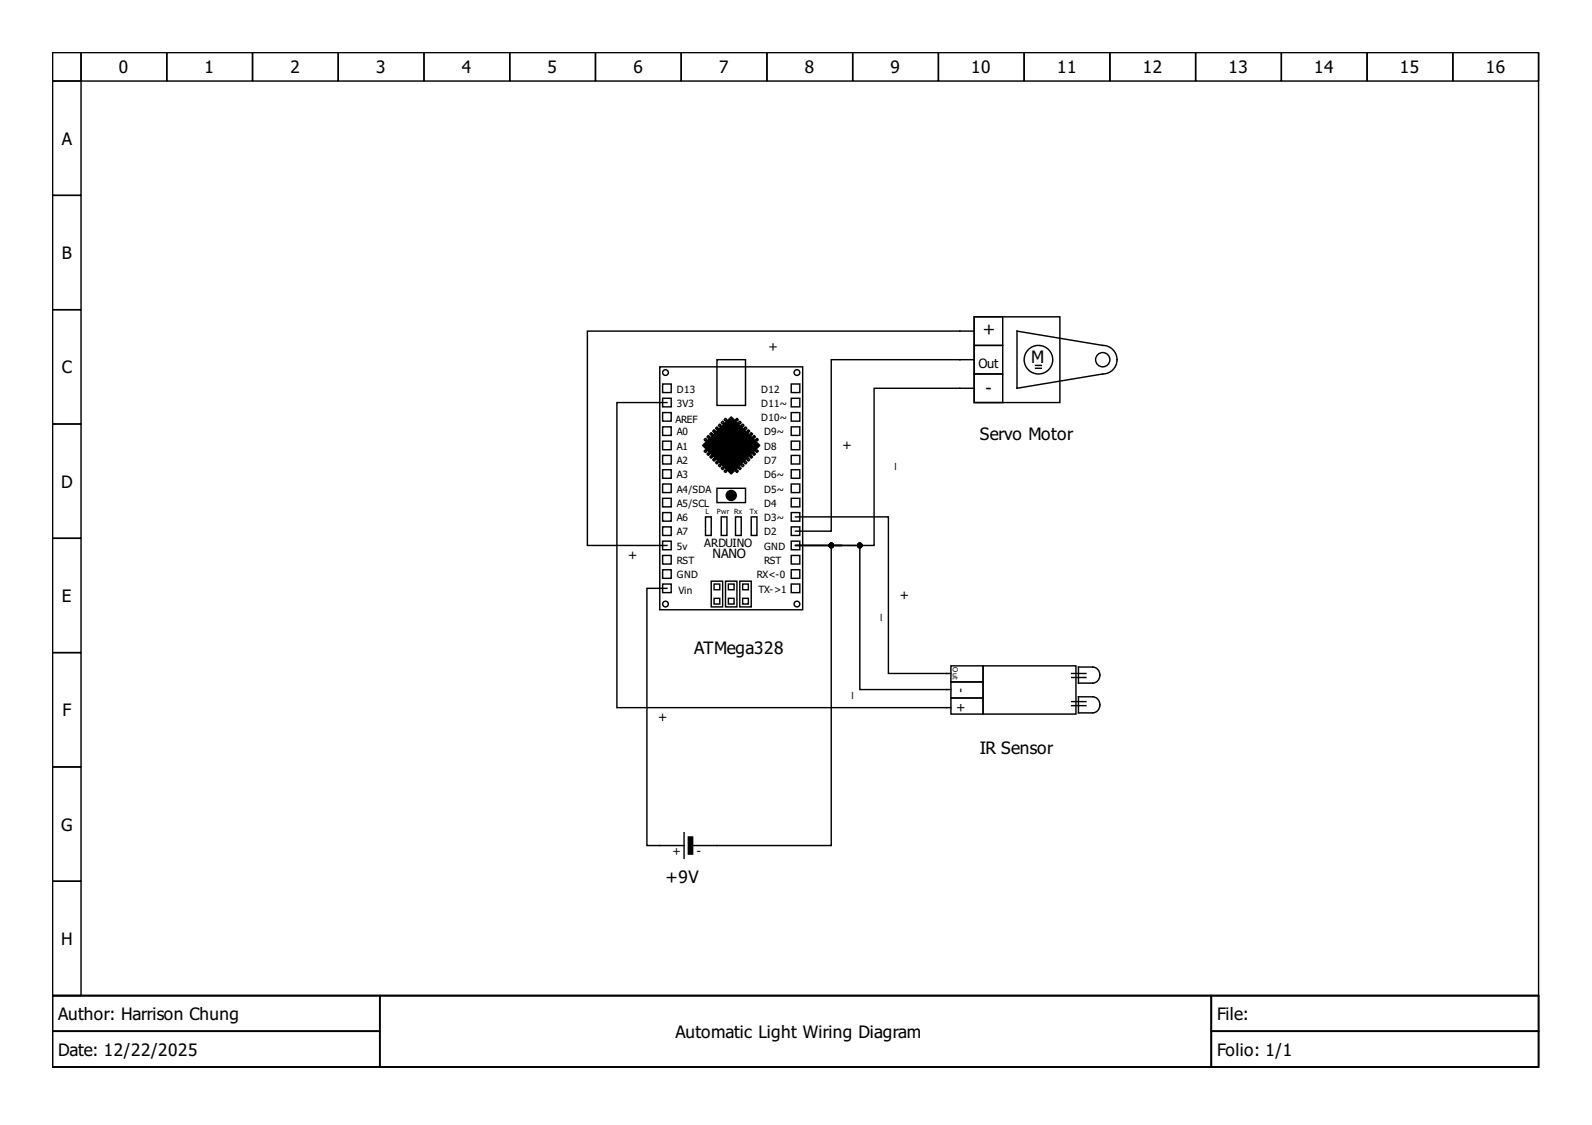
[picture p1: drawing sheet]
<svg xmlns="http://www.w3.org/2000/svg" width="297mm" height="210mm" viewBox="0 0 297 210" stroke-linecap="round" stroke-linejoin="round" font-family="sans-serif">
<g fill="none" stroke="#000" stroke-width=".27">
<path d="M9.8 9.8h277.3v176h-277.3zM9.8 9.8h5.3v5.3h-5.3zM9.8 15.1h5.3v21.4h-5.3zM15.1 9.8h16v5.3h-16zM31.1 9.8h16v5.3h-16zM47.1 9.8h16v5.3h-16zM63.1 9.8h16v5.3h-16zM79.1 9.8h16v5.3h-16zM95.1 9.8h16v5.3h-16zM111.1 9.8h16v5.3h-16zM127.1 9.8h16v5.3h-16zM143.1 9.8h16v5.3h-16z"/>
<path d="M159.1 9.8h16v5.3h-16zM175.1 9.8h16v5.3h-16zM191.1 9.8h16v5.3h-16zM207.1 9.8h16v5.3h-16zM223.1 9.8h16v5.3h-16zM239.1 9.8h16v5.3h-16zM255.1 9.8h16v5.3h-16zM271.1 9.8h16v5.3h-16zM9.8 36.5h5.3v21.3h-5.3zM9.8 57.8h5.3v21.3h-5.3zM181.8 59.1h16v16h-16zM181.8 59.1h5.3v5.3h-5.3z"/>
<path d="M9.8 79.1h5.3v21.3h-5.3zM123.1 68.4h26.7v45.4h-26.7zM123.6 74.3h1.6v1.6h-1.6zM123.6 77h1.6v1.6h-1.6zM123.6 71.6h1.6v1.6h-1.6zM123.6 79.6h1.6v1.6h-1.6zM124.4 75.1h-9.3v56.9h62.3M133.5 79.9l.3-.3 .2 .3-.2 .3zM133.8 67.1h5.3v8.5h-5.3zM134 79.4l.3-.3 .3 .3-.3 .2zM134.6 78.8l.2-.2 .3 .2-.3 .3zM135.1 78.3l.3-.3 .2 .3-.2 .3z"/>
<path d="M137.2 78.3l.3-.3 .3 .3-.3 .3zM138 78.6l.3 .2-.3 .3-.2-.3zM138.3 79.4l.3-.3 .2 .3-.2 .2zM139.1 79.6l.3 .3-.3 .3-.3-.3zM147.6 74.3h1.6v1.6h-1.6zM147.6 77h1.6v1.6h-1.6zM147.6 71.6h1.6v1.6h-1.6zM147.6 79.6h1.6v1.6h-1.6zM181.8 64.4h5.3v5.4h-5.3zM181.8 69.8h5.3v5.3h-5.3zM181.8 72.4h-18.7v29.4h-14.7M181.8 61.8h-72.2v40h14.8"/>
<path d="M181.8 67.1h-26.7v32h-6.7M189.8 61.8l16 2.6a2.67 2.67 0 0 1 2.6 2.7 2.67 2.67 0 0 1-2.6 2.7l-16 2.6zM193.2 68.2h1.1M193.2 68.7h1.1M123.6 98.3h1.6v1.6h-1.6zM123.6 82.3h1.6v1.6h-1.6zM123.6 95.6h1.6v1.6h-1.6zM123.6 85h1.6v1.6h-1.6zM123.6 90.3h1.6v1.6h-1.6zM123.6 93h1.6v1.6h-1.6zM123.6 87.6h1.6v1.6h-1.6zM131.4 84.2l.2-.3 .3 .3-.3 .2z"/>
<path d="M131.4 82l.2-.2 .3 .2-.3 .3zM131.6 96.4h1.1v3.5h-1.1zM131.9 81.5l.3-.3 .2 .3-.2 .3zM132.2 84.4l.2 .3-.2 .3-.3-.3zM132.4 85.2l.3-.2 .3 .2-.3 .3zM132.4 81l.3-.3 .3 .3-.3 .2zM133 85.8l.2-.3 .3 .3-.3 .2zM133 80.4l.2-.2 .3 .2-.3 .3zM133.5 86.3l.3-.3 .2 .3-.2 .3zM133.8 91.1h5.3v2.7h-5.3zM134 86.8l.3-.2 .3 .2-.3 .3zM134.6 87.4l.2-.3 .3 .3-.3 .2z"/>
<path d="M134.6 96.4h1v3.5h-1zM135.1 87.9l.3-.3 .2 .3-.2 .3zM137.2 87.9l.3-.3 .3 .3-.3 .3zM137.2 96.4h1.1v3.5h-1.1zM137.8 87.4l.2-.3 .3 .3-.3 .2zM138.3 86.8l.3-.2 .2 .2-.2 .3zM139.1 86l.3 .3-.3 .3-.3-.3zM139.4 80.4l.2-.2 .3 .2-.3 .3zM139.4 85.8l.2-.3 .3 .3-.3 .2zM140.2 80.7l.2 .3-.2 .2-.3-.2zM140.2 85l.2 .2-.2 .3-.3-.3zM140.2 96.4h1v3.5h-1z"/>
<path d="M140.4 84.7l.3-.3 .3 .3-.3 .3zM140.4 81.5l.3-.3 .3 .3-.3 .3zM141 82l.2-.2 .3 .2-.3 .3zM141 84.2l.2-.3 .3 .3-.3 .2zM147.6 98.3h1.6v1.6h-1.6zM147.6 95.6h1.6v1.6h-1.6zM147.6 82.3h1.6v1.6h-1.6zM147.6 90.3h1.6v1.6h-1.6zM147.6 93h1.6v1.6h-1.6zM147.6 85h1.6v1.6h-1.6zM147.6 87.6h1.6v1.6h-1.6zM148.4 96.4h17.4v29.3h11.6"/>
<path d="M9.8 100.4h5.3v21.4h-5.3zM123.6 101h1.6v1.6h-1.6zM123.6 106.3h1.6v1.6h-1.6zM123.6 109h1.6v1.6h-1.6zM123.6 103.6h1.6v1.6h-1.6zM124.4 109.8h-3.7v48h6.9M132.7 108.4h2.1v4.8h-2.1zM133.2 111.6h1.1v1.1h-1.1zM133.2 109h1.1v1h-1.1zM135.4 108.4h2.1v4.8h-2.1zM135.9 111.6h1.1v1.1h-1.1zM135.9 109h1.1v1h-1.1z"/>
<path d="M138 108.4h2.2v4.8h-2.2zM138.6 109h1v1h-1zM138.6 111.6h1v1.1h-1zM147.6 106.3h1.6v1.6h-1.6zM147.6 101h1.6v1.6h-1.6zM147.6 109h1.6v1.6h-1.6zM147.6 103.6h1.6v1.6h-1.6zM148.4 101.8h12v26.9h17M148.4 101.8h8.7h-2v56h-25.9M9.8 121.8h5.3v21.3h-5.3zM177.4 130.2h6v3h-6zM177.4 127.2h6v3h-6z"/>
<path d="M177.4 124.2h6v3h-6zM183.4 124.2h17.4v9h-17.4zM200 125.7h2.6M200 126.4h2.6M200 130.9h2.6M200 131.7h2.6M201.2 130h2.7a1.51 1.51 0 0 1 1.3 1.5 1.51 1.51 0 0 1-1.3 1.5h-2.7zM201.2 124.5h2.7a1.51 1.51 0 0 1 1.3 1.5 1.51 1.51 0 0 1-1.3 1.5h-2.7zM9.8 143.1h5.3v21.3h-5.3zM127.6 155.4v4.8M9.8 164.4h5.3v21.4h-5.3zM9.8 185.8h277.3v13.3h-277.3z"/>
<path d="M9.8 185.8h61v6.6h-61zM9.8 192.4h61v6.7h-61zM70.8 185.8h155.2v13.3h-155.2zM226 185.8h61.1v6.6h-61.1zM226 192.4h61.1v6.7h-61.1z"/>
<circle cx="124.2" cy="69.5" r=".53"/>
<circle cx="148.7" cy="69.5" r=".53"/>
<circle cx="193.8" cy="67.1" r="2.67"/>
<circle cx="205.8" cy="67.1" r="1.33"/>
<circle cx="124.2" cy="112.7" r=".53"/>
<circle cx="148.7" cy="112.7" r=".53"/>
</g>
<g fill="#000" stroke="#000" stroke-width=".27">
<path d="M131.1 83.1l5.3-5.3 5.4 5.3-5.4 5.3z" fill-rule="evenodd"/>
<path d="M128.4 156.2h.8v3.2h-.8z" fill-rule="evenodd"/>
<circle cx="136.4" cy="92.4" r=".93"/>
<circle cx="155.1" cy="101.8" r=".4"/>
<circle cx="160.4" cy="101.8" r=".4"/>
</g>
<g font-size="3.2">
<text x="22.2" y="13.7">0</text>
<text x="38.2" y="13.7">1</text>
<text x="54.2" y="13.7">2</text>
<text x="70.2" y="13.7">3</text>
<text x="86.2" y="13.7">4</text>
<text x="102.2" y="13.7">5</text>
<text x="118.2" y="13.7">6</text>
<text x="134.2" y="13.7">7</text>
<text x="150.2" y="13.7">8</text>
<text x="166.2" y="13.7">9</text>
<text x="181.2" y="13.7">10</text>
<text x="197.2" y="13.7">11</text>
<text x="213.2" y="13.7">12</text>
<text x="229.2" y="13.7">13</text>
<text x="245.2" y="13.7">14</text>
<text x="261.2" y="13.7">15</text>
<text x="277.2" y="13.7">16</text>
<text x="11.5" y="27">A</text>
<text x="11.5" y="48.3">B</text>
<text x="183.4" y="62.6">+</text>
<text x="11.5" y="69.6">C</text>
<text x="192.4" y="67.6">M</text>
<text x="183.9" y="73.5">-</text>
<text x="182.8" y="82">Servo Motor</text>
<text x="11.4" y="91">D</text>
<text x="11.5" y="112.3">E</text>
<text x="129.5" y="122">ATMega328</text>
<text x="11.7" y="133.6">F</text>
<text x="182.8" y="140.7">IR Sensor</text>
<text x="11.4" y="155">G</text>
<text x="124.2" y="164.7">+9V</text>
<text x="11.4" y="176.3">H</text>
<text x="10.9" y="190.3">Author: Harrison Chung</text>
<text x="227.1" y="190.3">File:</text>
<text x="10.9" y="197">Date: 12/22/2025</text>
<text x="126" y="193.6">Automatic Light Wiring Diagram</text>
<text x="227.1" y="197">Folio: 1/1</text>
</g>
<g font-size="2.4">
<text x="143.4" y="65.5">+</text>
<text x="182.6" y="68.7">Out</text>
<text x="158.8" y="84" transform="rotate(-90 158.8 84)">+</text>
<text x="166.8" y="87.8" transform="rotate(-90 166.8 87.8)">_</text>
<text x="118.8" y="104.5" transform="rotate(-90 118.8 104.5)">+</text>
<text x="133" y="104.2">NANO</text>
<text x="169.5" y="112" transform="rotate(-90 169.5 112)">+</text>
<text x="164.2" y="115.9" transform="rotate(-90 164.2 115.9)">_</text>
<text x="158.8" y="130.4" transform="rotate(-90 158.8 130.4)">_</text>
<text x="178.6" y="128.4" transform="rotate(90 178.6 128.4)">-</text>
<text x="178.6" y="131.1" transform="rotate(90 178.6 131.1)">+</text>
<text x="124.4" y="134.7" transform="rotate(-90 124.4 134.7)">+</text>
</g>
<g font-size="2.1">
<text x="131.4" y="102">ARDUINO</text>
<text x="125.5" y="159.5">+</text>
<text x="130" y="159.5">-</text>
</g>
<g font-size="1.9">
<text x="126.3" y="73.2">D13</text>
<text x="126.3" y="75.9">3V3</text>
<text x="142" y="73.2">D12</text>
<text x="142" y="75.9">D11~</text>
<text x="126" y="78.8">AREF</text>
<text x="126.3" y="81.2">A0</text>
<text x="126.3" y="83.9">A1</text>
<text x="142" y="78.6">D10~</text>
<text x="142.6" y="81.2">D9~</text>
<text x="142.6" y="83.9">D8</text>
<text x="126.3" y="89.2">A3</text>
<text x="126.3" y="86.6">A2</text>
<text x="142.6" y="89.2">D6~</text>
<text x="142.6" y="86.6">D7</text>
<text x="126.3" y="91.9">A4/SDA</text>
<text x="126.3" y="94.6">A5/SCL</text>
<text x="142.6" y="91.9">D5~</text>
<text x="142.6" y="94.6">D4</text>
<text x="126.3" y="97.2">A6</text>
<text x="126.3" y="99.9">A7</text>
<text x="142.6" y="97.2">D3~</text>
<text x="142.6" y="99.9">D2</text>
<text x="126.3" y="105.2">RST</text>
<text x="126.3" y="107.9">GND</text>
<text x="126.3" y="102.6">5v</text>
<text x="141.2" y="107.9">RX&lt;-0</text>
<text x="142.6" y="105.2">RST</text>
<text x="142.6" y="102.6">GND</text>
<text x="126.6" y="110.8">Vin</text>
<text x="141.5" y="110.6">TX-&gt;1</text>
</g>
<g font-size="1.3">
<text x="131.6" y="95.9">L</text>
<text x="133.8" y="95.9">Pwr Rx</text>
<text x="139.9" y="95.9">Tx</text>
<text x="177.8" y="124.4" transform="rotate(90 177.8 124.4)">Out</text>
</g>
</svg>
